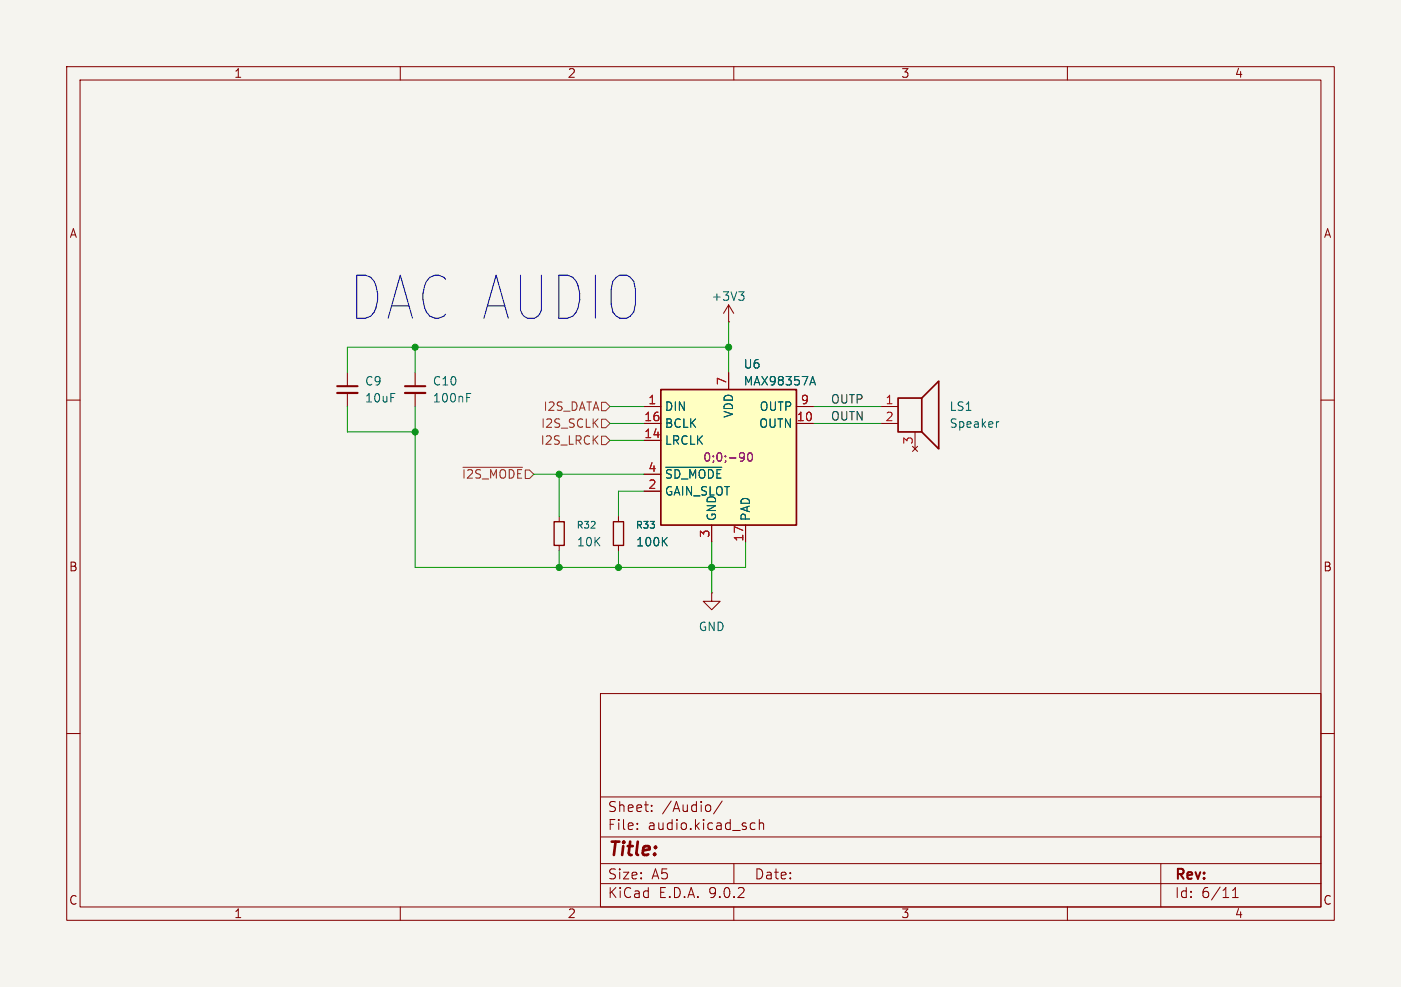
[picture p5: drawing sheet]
<svg xmlns="http://www.w3.org/2000/svg" width="210mm" height="148mm" viewBox="0 0 210 148" stroke-linecap="round" stroke-linejoin="round" font-family="sans-serif">
<path d="M0 0h210v148h-210z" fill="#f5f4ef" stroke="#f5f4ef" stroke-width=".15"/>
<g fill="none" stroke="#840000" stroke-width=".15">
<path d="M10 10h190v128h-190zM12 12h186v124h-186zM60 10v2M110 10v2M160 10v2M52.1 55.9v2M52.1 58.9v2.1M62.2 55.9v2M62.2 58.9v2.1M109.2 48.3h.1M109.2 45.7l-.7 1.3M109.2 45.7l.8 1.3"/>
<path d="M109.2 45.7v2.6M10 60h2M83.8 77.5v.7M132.1 61h2.5M132.1 63.5h2.5M136.8 66.9l.7 .8M137.2 64.8v2.5M137.5 66.9l-.7 .8M198 60h2M83.8 81.8v.8M106.7 88.9v1.3h1.2l-1.2 1.2-1.3-1.2h1.3M106.7 88.9h.1"/>
<path d="M10 110h2M90 104h108v32h-108zM90 119.5h108M198 110h2M60 136v2M90 132.5h108M90 129.5h108M90 125.5h108M95.5 124.2v.2M95.5 123.5v.1M97.7 121.5v.2M97.7 120.8v.1"/>
<path d="M106.5 120.8v.7M108.2 120.1l-1.2 1.9M110 136v2M110 129.5v3M112.6 124.3h.6M112.6 123.5h.6M113.8 123.5a.37 .37 0 0 1 .7 .1v.8M113.8 122.9v1.5M160 136v2M174 129.5v6.5M184.8 134.6h.8M184.8 133.5l.4-.4v1.5"/>
</g>
<path d="M50.5 57.9h3.1M60.7 57.9h3.1" fill="none" stroke="#840000" stroke-width=".3"/>
<path d="M50.5 58.9h3.1M60.7 58.9h3.1" fill="none" stroke="#840000" stroke-width=".33"/>
<path d="M70 59.6h.4M70 59h.6M110.7 43.8h.8l-.4 .4M111.3 44.2l.2 .3v.3l-.2 .2M149.7 63.2l-.3 .2" fill="none" stroke="#006464" stroke-width=".15"/>
<path d="M134.6 59.7h3.6v5.1h-3.6zM138.2 59.7l2.5-2.5v10.1l-2.5-2.5" fill="none" stroke="#840000" stroke-width=".25"/>
<path d="M83.1 78.2h1.5v3.6h-1.5z" fill="none" stroke="#840000" stroke-width=".2"/>
<path d="M99.1 58.4h20.3v20.3h-20.3z" fill="#ffffc2"/>
<path d="M99.1 58.4h20.3v20.3h-20.3z" fill="none" stroke="#840000" stroke-width=".25"/>
<path d="M109.2 55.9v2.5M92.7 77.5v.7M96.5 61h2.6M96.5 63.5h2.6M96.5 66h2.6M96.5 71.1h2.6M96.5 73.7h2.6M106.7 78.7v2.6M111.8 78.7v2.6M119.4 61h2.5M119.4 63.5h2.5M92.7 81.8v.8" fill="none" stroke="#840000" stroke-width=".15"/>
<path d="M121.5 57.4h.6M121.8 56.5l.4 1.2M99.8 70.1h8.4M99.5 81.1l.5 .8M100 80.6l-.7 .7" fill="none" stroke="#006464" stroke-width=".15"/>
<path d="M111.3 67.9l.2 .1a1.03 1.03 0 0 1-.2 1.1M111.6 68.4l-.3 .3M112.2 68l.2-.1a.69 .69 0 0 1 .5 .5 .69 .69 0 0 1-.3 .7l-.1 .1a.69 .69 0 0 1-.3-1.2z" fill="none" stroke="#840084" stroke-width=".15"/>
<path d="M91.9 78.2h1.6v3.6h-1.6z" fill="none" stroke="#840000" stroke-width=".2"/>
<path d="M69.4 70.1h8.9M90.2 62.9h.6l.6 .6-.6 .6h-.6zM90.2 60.3h.6l.6 .7-.6 .6h-.6zM90.2 65.4h.6l.6 .6-.6 .7h-.6z" fill="none" stroke="#725600" stroke-width=".15"/>
<g fill="none" stroke="#009600" stroke-width=".15">
<path d="M62.2 52.1v3.8M109.2 48.3v7.6M109.2 52.1h-57.1v3.8M52.1 61v3.8h10.1M62.2 61v24.1h49.6v-3.8M80 71.1h16.5M83.8 71.1v6.4M91.4 61h5.1M91.4 63.5h5.1M91.4 66h5.1M96.5 73.7h-3.8v3.8M121.9 61h10.2"/>
<path d="M121.9 63.5h10.2M83.8 82.6v2.5M92.7 82.6v2.5M106.7 81.3v7.6"/>
</g>
<g fill="#009600" stroke="#009600" stroke-width=".15">
<circle cx="62.2" cy="52.1" r=".46"/>
<circle cx="83.8" cy="71.1" r=".46"/>
<circle cx="106.7" cy="85.1" r=".46"/>
<circle cx="92.7" cy="85.1" r=".46"/>
<circle cx="83.8" cy="85.1" r=".46"/>
<circle cx="109.2" cy="52.1" r=".46"/>
<circle cx="62.2" cy="64.8" r=".46"/>
</g>
<text font-size="9" fill="#0000c2" x="52.1" y="48.5">DAC AUDIO</text>
<text font-size="2.8" fill="#840000" x="91" y="128.9">Title:</text>
<g font-size="2.1" fill="#840000">
<text x="91" y="124.7">File:</text>
<text x="91" y="122">Sheet:</text>
<text x="97.1" y="124.7">audio.kicad_sch</text>
<text x="99.2" y="122">/Audio/</text>
<text x="91" y="134.9">KiCad</text>
<text x="91" y="132.1">Size:</text>
<text x="97.7" y="132.1">A5</text>
<text x="98.7" y="134.9">E.D.A.</text>
<text x="106.3" y="134.9">9.0.2</text>
<text x="113" y="132.1">Date:</text>
<text x="176" y="132.3">Rev:</text>
<text x="176" y="134.9">Id:</text>
<text x="180.1" y="134.9">6/11</text>
</g>
<g font-size="1.8" fill="#840000">
<text x="35" y="11.9">1</text>
<text x="85" y="11.9">2</text>
<text x="135" y="11.9">3</text>
<text x="185" y="11.9">4</text>
<text x="10.3" y="35.9">A</text>
<text x="198.4" y="35.9">A</text>
<text x="10.3" y="85.9">B</text>
<text x="198.3" y="85.9">B</text>
<text x="10.3" y="135.9">C</text>
<text x="35" y="137.9">1</text>
<text x="85" y="137.9">2</text>
<text x="135" y="137.9">3</text>
<text x="185" y="137.9">4</text>
<text x="198.3" y="135.9">C</text>
</g>
<g font-size="1.8" fill="#006464">
<text x="106.6" y="45.3">+3V3</text>
<text x="54.6" y="58">C9</text>
<text x="64.8" y="58">C10</text>
<text x="111.4" y="55.5">U6</text>
<text x="111.4" y="58">MAX98357A</text>
<text x="54.6" y="60.6">10uF</text>
<text x="64.8" y="60.6">100nF</text>
<text x="99.6" y="61.8">DIN</text>
<text x="99.6" y="64.4">BCLK</text>
<text x="110.1" y="62.8" transform="rotate(-90 110.1 62.8)">VDD</text>
<text x="113.7" y="64.4">OUTN</text>
<text x="113.8" y="61.8">OUTP</text>
<text x="142.2" y="61.8">LS1</text>
<text x="142.2" y="64.4">Speaker</text>
<text x="99.6" y="66.9">LRCLK</text>
<text x="99.6" y="72">~{SD_MODE}</text>
<text x="99.6" y="74.5">GAIN_SLOT</text>
<text x="86.4" y="82.1">10K</text>
<text x="95.3" y="82.1">100K</text>
<text x="107.5" y="78.2" transform="rotate(-90 107.5 78.2)">GND</text>
<text x="112.6" y="78.2" transform="rotate(-90 112.6 78.2)">PAD</text>
<text x="104.6" y="94.8">GND</text>
</g>
<g font-size="1.8" fill="#a90000">
<text x="109" y="57.9" transform="rotate(-90 109 57.9)">7</text>
<text x="96.5" y="63.2">16</text>
<text x="96.5" y="65.8">14</text>
<text x="97.1" y="60.7">1</text>
<text x="119.3" y="63.2">10</text>
<text x="119.9" y="60.7">9</text>
<text x="132.6" y="60.7">1</text>
<text x="132.6" y="63.2">2</text>
<text x="97.1" y="70.9">4</text>
<text x="136.9" y="66.7" transform="rotate(-90 136.9 66.7)">3</text>
<text x="97.1" y="73.4">2</text>
<text x="106.4" y="80.7" transform="rotate(-90 106.4 80.7)">3</text>
<text x="111.5" y="81.3" transform="rotate(-90 111.5 81.3)">17</text>
</g>
<g font-size="1.8" fill="#725600">
<text x="81" y="64.4">I2S_SCLK</text>
<text x="81.4" y="61.8">I2S_DATA</text>
<text x="69.2" y="72">~{I2S_MODE}</text>
<text x="80.9" y="66.9">I2S_LRCK</text>
</g>
<g font-size="1.8" fill="#0f0f0f">
<text x="124.5" y="60.6">OUTP</text>
<text x="124.5" y="63.2">OUTN</text>
</g>
<text font-size="1.8" fill="#840084" x="105.3" y="69.4">0;0;-90</text>
<g font-size="1.4" fill="#006464">
<text x="86.3" y="79.5">R32</text>
<text x="95.2" y="79.5">R33</text>
</g>
</svg>
